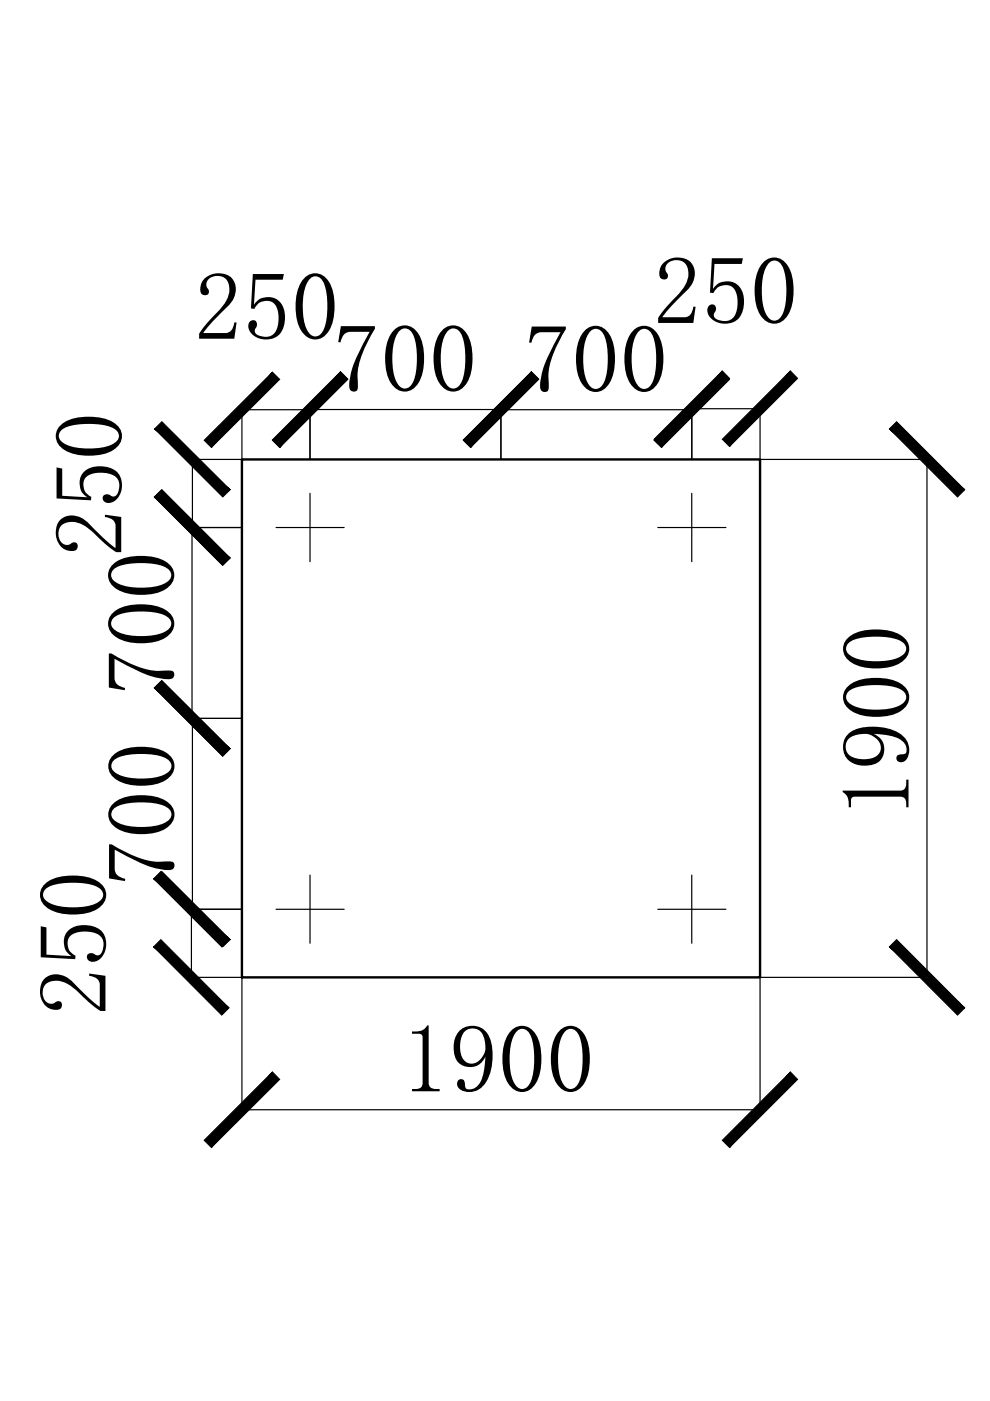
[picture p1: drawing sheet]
<svg xmlns="http://www.w3.org/2000/svg" width="210mm" height="297mm" viewBox="0 0 210 297" stroke-linecap="round" stroke-linejoin="round" font-family="sans-serif">
<!-- layer: 0 -->
<path d="M51.3 97.4h109.8v109.8h-109.8z" fill="none" stroke="#000" stroke-width=".51"/>
<g fill="none" stroke="#000" stroke-width=".25">
<path d="M40.7 97.4h10.6M40.8 97.4v14.4M51.3 86.8v10.6M51.3 86.9h14.4M65.7 86.7v10.7M65.7 86.8h40.5M106.2 86.9h40.5M106.2 86.7v10.7M146.7 86.6v10.8M146.7 86.7h14.4M161.1 97.4h35.5M161.1 86.6v10.8"/>
<path d="M196.5 97.4v109.8M40.6 111.8h10.7M40.7 111.8v40.5M58.5 111.8h14.5M65.7 104.6v14.5M139.5 111.8h14.4M146.7 104.6v14.5M40.6 152.3h10.7M40.8 152.3v40.5M40.5 192.8h10.8M40.6 192.8v14.4M58.5 192.8h14.5"/>
<path d="M65.7 185.5v14.5M139.5 192.8h14.4M146.7 185.5v14.5M40.5 207.2h10.8M51.3 207.3v28.1M161.1 207.2h35.5M161.1 207.3v28.1M51.3 235.3h109.8"/>
</g>
<g fill="#000" stroke="#000" stroke-width=".21">
<path d="M72.2 78.9l-14.4 14.4 1.5 1.6zM72.2 78.9l1.5 1.5-14.4 14.5z"/>
<path d="M57.8 78.9l-13 16 14.5-14.5zM43.3 93.3l14.5-14.4-13 16z"/>
<path d="M72.2 78.8l-12.9 16 14.4-14.5zM72.2 78.8l-12.9 16-1.5-1.5z"/>
<path d="M98.2 93.3l1.6 1.5 12.9-16zM112.7 78.8l1.5 1.5-14.4 14.5z"/>
<path d="M112.7 78.9l-12.9 16 14.4-14.5zM112.7 78.9l-12.9 16-1.6-1.6z"/>
<path d="M138.7 93.3l1.5 1.6 12.9-16zM153.1 78.9l1.6 1.5-14.5 14.5z"/>
<path d="M167.6 78.7l-14.5 14.4 1.6 1.6zM167.6 78.7l1.5 1.5-14.4 14.5z"/>
<path d="M153.1 78.7l-12.9 16 14.5-14.5zM153.1 78.7l-12.9 16-1.5-1.6z"/>
<path d="M32.8 105.4l16 12.9-14.5-14.5zM32.8 105.4l16 12.9-1.6 1.5z"/>
<path d="M32.7 105.4l14.5 14.4 1.5-1.5zM32.7 105.4l1.6-1.6 14.4 14.5z"/>
<path d="M32.8 90.9l14.4 14.5 1.6-1.6zM32.8 90.9l1.5-1.5 14.5 14.4z"/>
<path d="M188.6 90.9l14.4 14.5 1.5-1.6zM188.6 90.9l1.5-1.5 14.4 14.4z"/>
<path d="M32.7 145.8l16 13-14.4-14.5zM32.7 145.8l16 13-1.5 1.5z"/>
<path d="M32.8 145.8l14.4 14.5 1.6-1.5zM32.8 145.8l1.5-1.5 14.5 14.5z"/>
<path d="M34.1 199.2l-1.5 1.5 15.9 13zM32.6 200.7l15.9 13-1.5 1.5z"/>
<path d="M32.8 186.3l16 12.9-14.5-14.4zM32.8 186.3l16 12.9-1.6 1.5z"/>
<path d="M190.1 199.2l-1.5 1.5 15.9 13zM188.6 200.7l15.9 13-1.5 1.5z"/>
<path d="M32.6 186.3l14.4 14.4 1.5-1.5zM32.6 186.3l1.5-1.5 14.4 14.4z"/>
<path d="M57.8 227.3l-13 16 14.5-14.4zM57.8 227.3l-13 16-1.5-1.5z"/>
<path d="M167.6 227.3l-14.5 14.5 1.6 1.5zM167.6 227.3l1.5 1.6-14.4 14.4z"/>
</g>
<g font-size="20.5">
<text x="138.5" y="68.8">250</text>
<text x="41.2" y="72.1">250</text>
<text x="70.4" y="83.2">700</text>
<text x="110.9" y="83.3">700</text>
<text x="26" y="118.1" transform="rotate(-90 26 118.1)">250</text>
<text x="37.1" y="147.6" transform="rotate(-90 37.1 147.6)">700</text>
<text x="192.9" y="173.5" transform="rotate(-90 192.9 173.5)">1900</text>
<text x="37.2" y="188.1" transform="rotate(-90 37.2 188.1)">700</text>
<text x="22.7" y="215.4" transform="rotate(-90 22.7 215.4)">250</text>
<text x="85" y="231.7">1900</text>
</g>
</svg>
